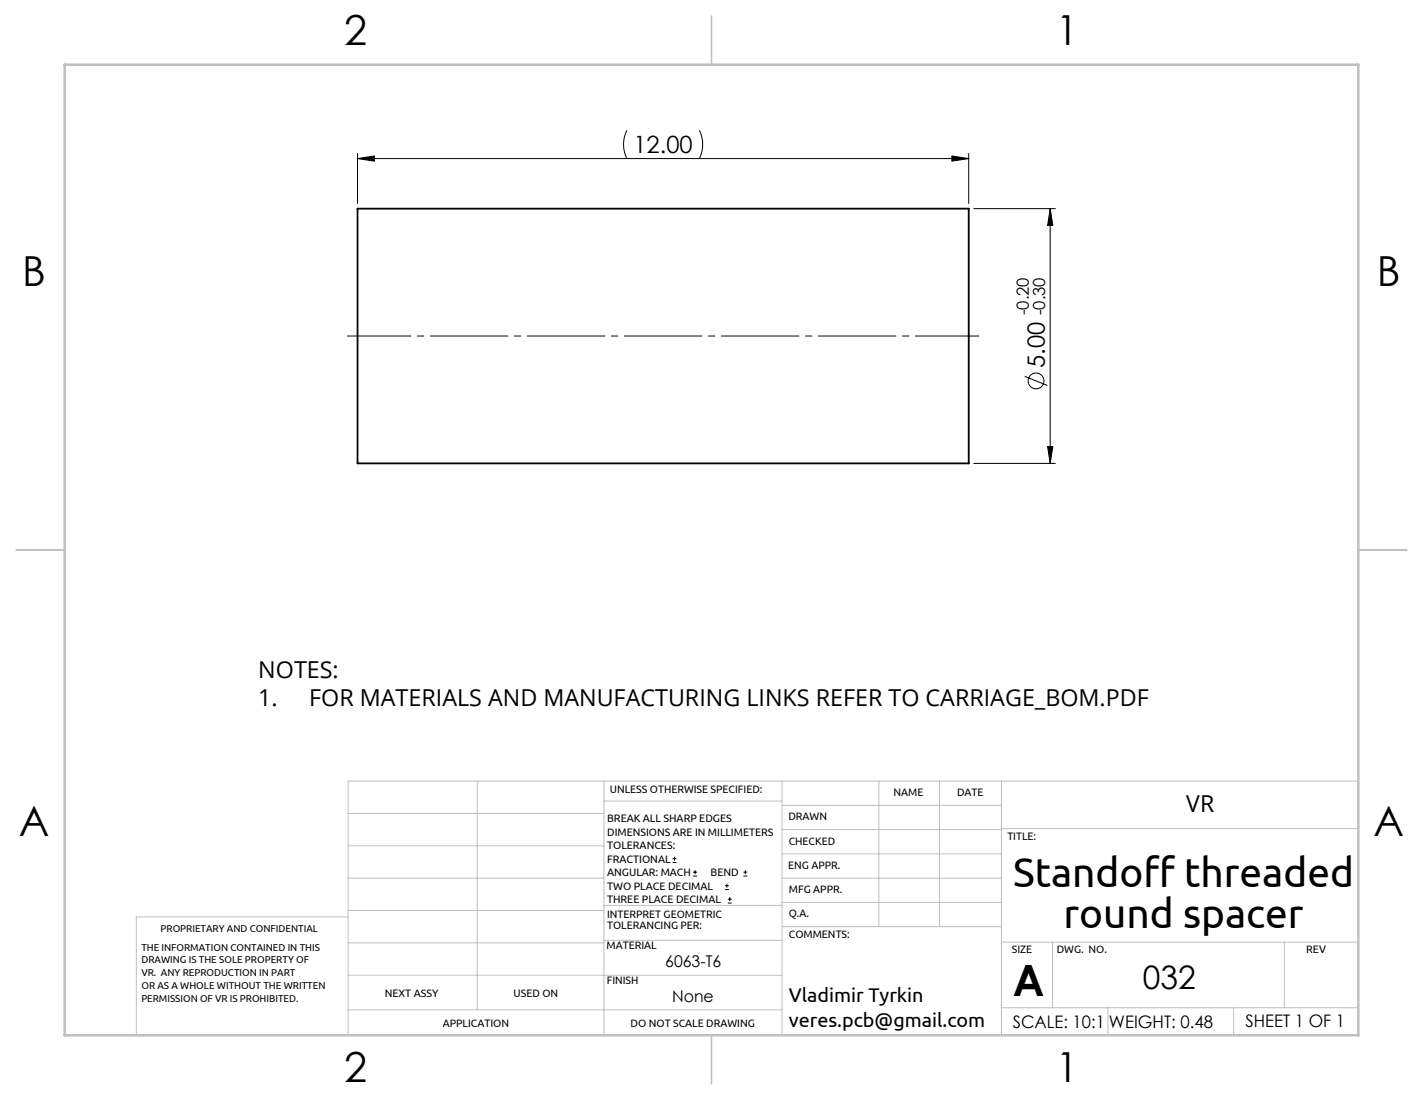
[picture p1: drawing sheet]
<svg xmlns="http://www.w3.org/2000/svg" width="279mm" height="216mm" viewBox="0 0 279 216" stroke-linecap="round" stroke-linejoin="round" font-family="sans-serif">
<g fill="none" stroke="#000" stroke-width=".2">
<path d="M70.2 31.1l3.3-.5v1zM70.2 30.1v9.9M70.2 31.1h120M123.1 25.6a6.2 6.2 0 0 0 0 5.5M137.3 25.6a6.2 6.2 0 0 1 0 5.5M186.9 30.6l3.3 .5-3.3 .5zM190.2 30.1v9.9M191.2 41h16M206.2 41l.5 3.3h-1zM206.2 41v50M201.2 73.9l4.4 1.8M191.2 91h16"/>
<path d="M205.7 87.7h1l-.5 3.3zM132.1 169.3h.7M132.1 168.5h.7M132.4 168.2v.7M136.1 171.9h.8M136.1 171.2h.8M136.5 170.8v.8M142.3 174.6h.8M142.3 173.8h.8M142.7 173.5v.7M142.9 177.3h.8M142.9 176.5h.8"/>
<path d="M143.3 176.1v.8M146 171.9h.7M146 171.2h.7M146.3 170.8v.8"/>
<circle cx="203.4" cy="74.8" r="1.56"/>
</g>
<path d="M68.2 66h124" fill="none" stroke="#000" stroke-width=".2" stroke-dasharray="15.2 1.3 1.3 1.3" stroke-dashoffset="2.8"/>
<g fill="none" stroke="#c0c0c0" stroke-width=".2">
<path d="M68.4 159.7h50.2M93.7 153.3v44.9M118.6 153.3v49.9M118.6 157.2h34.9M153.5 153.3v49.9M153.5 158.1h43.1M172.6 153.3v28.6M184.5 153.3v28.6M196.6 153.3v49.9M266.7 153.3h-198.3v49.9M68.4 178.7h50.2M68.4 172.4h50.2"/>
<path d="M68.4 166h50.2M68.4 180h-41.6v23.2M118.6 177.7h35.1M153.5 167.6h43.1M153.5 162.8h43.1M153.5 172.4h43.1M153.5 177.1h43.1M196.6 162.6h70.1M68.4 198.2h85.1M68.4 185.1h50.2M68.4 191.4h50.2M118.6 191.4h34.9"/>
<path d="M118.6 184.6h35.1M153.7 181.9h42.9M196.6 197.8h70.1M196.6 184.9h70.1M206.7 184.9v12.9M217.5 197.8v5.4M242.2 197.8v5.4M252.2 184.9v12.9"/>
</g>
<path d="M139.7 3.2v9.5M3.2 107.9h9.5M266.7 107.9h9.5M139.7 203.2v9.5" fill="none" stroke="#c0c0c0" stroke-width=".25"/>
<path d="M12.7 12.7h254v190.5h-254z" fill="none" stroke="#c0c0c0" stroke-width=".5"/>
<g fill="#000">
<path d="M186.9 30.6l3.3 .5-3.3 .5zM70.2 31.1l3.3-.5v1z"/>
<path d="M206.2 41l.5 3.3h-1zM205.7 87.7h1l-.5 3.3z"/>
</g>
<path d="M70.2 41h120v50h-120z" fill="none" stroke="#000" stroke-width=".35"/>
<text font-size="8.5" x="198.9" y="195.5">A</text>
<g font-size="8.2">
<text x="198.9" y="174.2">Standoff threaded</text>
<text x="208.8" y="182.1">round spacer</text>
</g>
<g font-size="8.1">
<text x="67.6" y="8.9">2</text>
<text x="207.3" y="8.9">1</text>
<text x="4.4" y="56.1">B</text>
<text x="270.4" y="56.1">B</text>
<text x="3.7" y="164.1">A</text>
<text x="269.7" y="164.1">A</text>
<text x="67.6" y="212.4">2</text>
<text x="207.3" y="212.4">1</text>
</g>
<text font-size="6.3" x="224.4" y="194.1">032</text>
<g font-size="4.7">
<text x="124.4" y="30.1">12.00</text>
<text x="205.1" y="72.2" transform="rotate(-90 205.1 72.2)">5.00</text>
</g>
<g font-size="4.6">
<text x="50.7" y="133">NOTES:</text>
<text x="50.7" y="138.5">1.</text>
<text x="60.7" y="138.5">FOR MATERIALS AND MANUFACTURING LINKS REFER TO CARRIAGE_BOM.PDF</text>
<text x="232.9" y="159.4">VR</text>
</g>
<g font-size="3.9">
<text x="154.9" y="196.6">Vladimir Tyrkin</text>
<text x="154.9" y="201.6">veres.pcb@gmail.com</text>
</g>
<g font-size="3.4">
<text x="198.8" y="201.7">SCALE: 10:1</text>
<text x="217.7" y="201.8">WEIGHT: 0.48</text>
<text x="244.5" y="201.7">SHEET 1 OF 1</text>
</g>
<g font-size="3.3">
<text x="202" y="61.9" transform="rotate(-90 202 61.9)">-0.20</text>
<text x="205.2" y="61.9" transform="rotate(-90 205.2 61.9)">-0.30</text>
</g>
<g font-size="3.2">
<text x="130.6" y="189.8">6063-T6</text>
<text x="132" y="196.6">None</text>
</g>
<g font-size="2.1">
<text x="119.8" y="155.6">UNLESS OTHERWISE SPECIFIED:</text>
<text x="119.2" y="161.4">BREAK ALL SHARP EDGES</text>
<text x="154.8" y="161">DRAWN</text>
<text x="175.4" y="156.2">NAME</text>
<text x="187.9" y="156.2">DATE</text>
<text x="119.2" y="164">DIMENSIONS ARE IN MILLIMETERS</text>
<text x="119.2" y="166.7">TOLERANCES:</text>
<text x="154.9" y="165.8">CHECKED</text>
<text x="197.8" y="165">TITLE:</text>
<text x="119.2" y="169.3">FRACTIONAL</text>
<text x="119.2" y="172">ANGULAR: MACH</text>
<text x="139.5" y="172">BEND</text>
<text x="154.8" y="170.5">ENG APPR.</text>
<text x="119.2" y="174.6">TWO PLACE DECIMAL</text>
<text x="119.2" y="177.3">THREE PLACE DECIMAL</text>
<text x="154.9" y="180">Q.A.</text>
<text x="154.9" y="175.2">MFG APPR.</text>
<text x="119.2" y="180.2">INTERPRET GEOMETRIC</text>
<text x="119.2" y="182.3">TOLERANCING PER:</text>
<text x="154.9" y="184.2">COMMENTS:</text>
<text x="119.1" y="186.3">MATERIAL</text>
<text x="198.7" y="187">SIZE</text>
<text x="207.5" y="187">DWG. NO.</text>
<text x="256.5" y="187.1">REV</text>
<text x="75.5" y="195.8">NEXT ASSY</text>
<text x="100.9" y="195.7">USED ON</text>
<text x="119.1" y="193.1">FINISH</text>
<text x="86.9" y="201.6">APPLICATION</text>
<text x="123.8" y="201.6">DO NOT SCALE DRAWING</text>
</g>
<g font-size="2">
<text x="31.5" y="183">PROPRIETARY AND CONFIDENTIAL</text>
<text x="27.8" y="186.6">THE INFORMATION CONTAINED IN THIS</text>
<text x="27.8" y="189.1">DRAWING IS THE SOLE PROPERTY OF</text>
<text x="27.8" y="191.6">VR. ANY REPRODUCTION IN PART</text>
<text x="27.8" y="194.2">OR AS A WHOLE WITHOUT THE WRITTEN</text>
<text x="27.8" y="196.7">PERMISSION OF VR IS PROHIBITED.</text>
</g>
</svg>
